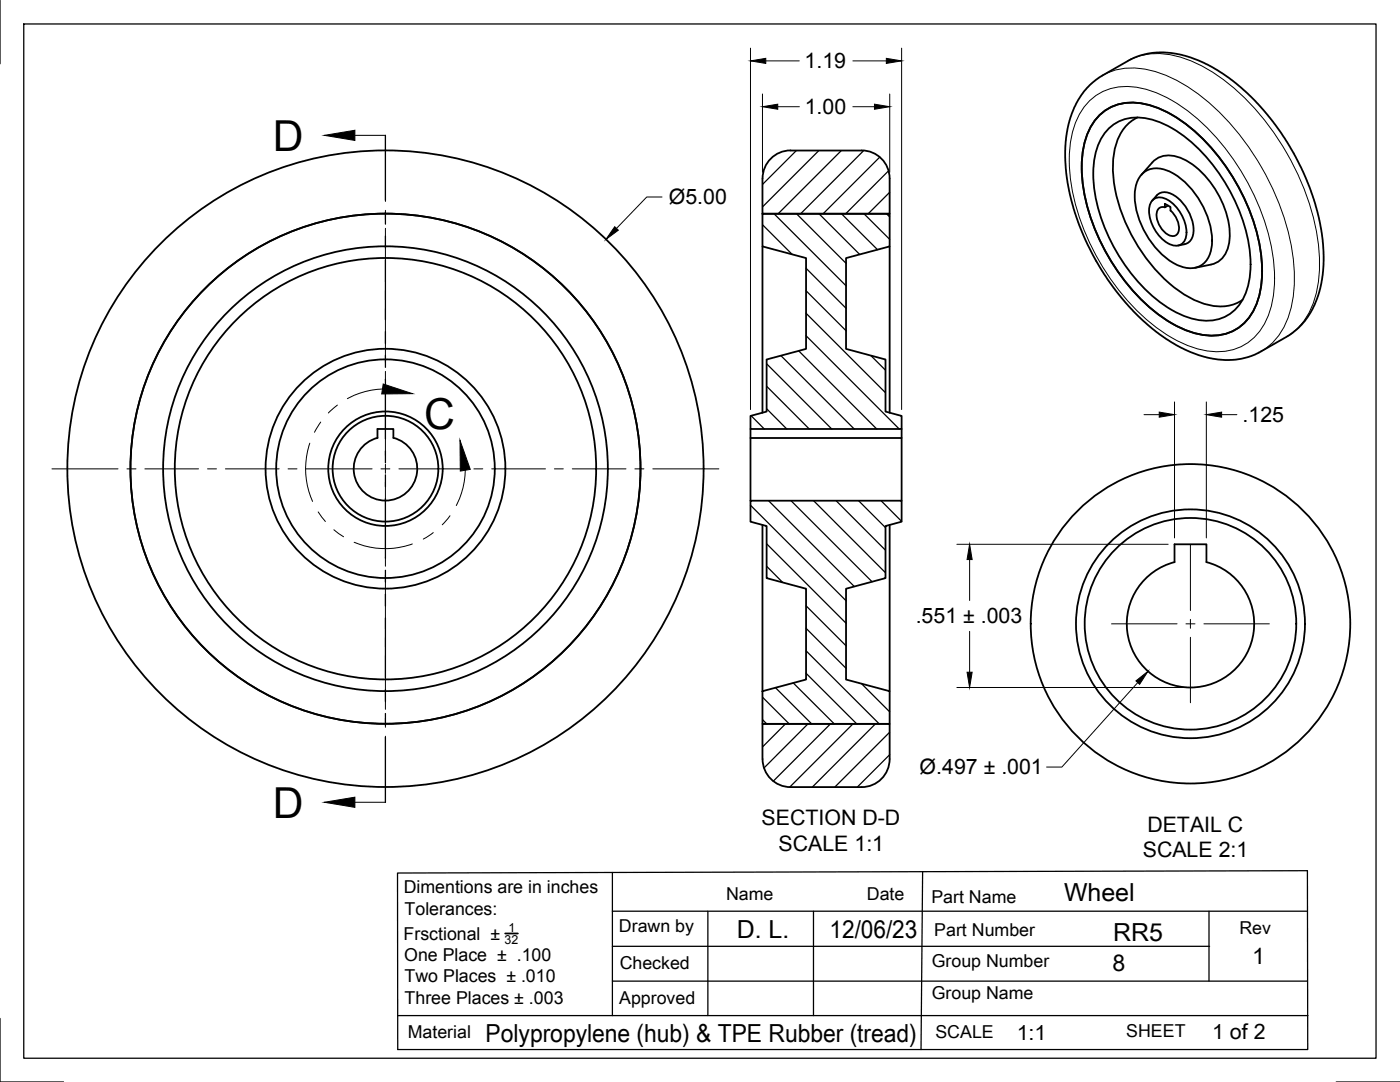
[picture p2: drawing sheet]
<svg xmlns="http://www.w3.org/2000/svg" width="279mm" height="216mm" viewBox="0 0 279 216" stroke-linecap="round" stroke-linejoin="round" font-family="sans-serif">
<g fill="none" stroke="#000" stroke-width=".36">
<path d="M217.5 17l2-1.7 5.8-3.2a15.9 15.9 0 0 1 13.9 0l2.8 1.4 3.3 2.1 2.4 1.9 2.8 2.7 2.9 3.3 2.2 3 2.4 3.8 1.7 3.3 1.6 3.7 1.2 3.5 .9 3.4 .6 3.7 .2 3-.1 3.2-.5 2.9-.7 2.5a14.1 14.1 0 0 1-6.2 7.7l-5.2 3a15.9 15.9 0 0 1-14 0l-2.8-1.4-3.3-2.1-2.4-1.9-2.8-2.7-2.9-3.3-2.2-3-2.4-3.8-1.7-3.3-1.6-3.7-1.2-3.5-.8-3.4-.6-3.7-.2-3 .1-3.2 .4-2.9 .8-2.5a15.6 15.6 0 0 1 3.6-5.8zM153.8 31.7a5.6 5.6 0 0 1 4-1.7h14.2a5.6 5.6 0 0 1 5.5 5.6v7.1h-25.3v-7.1a5.6 5.6 0 0 1 1.6-3.9zM219.2 23.3a9.7 9.7 0 0 1 9.9-2.4 27.3 27.3 0 0 1 13.4 9.6 40.6 40.6 0 0 1 9.3 21.7 17.1 17.1 0 0 1-2.4 11 9.5 9.5 0 0 1-10.7 3.3 27.3 27.3 0 0 1-13.5-9.5 40.6 40.6 0 0 1-9.3-21.8 17.1 17.1 0 0 1 2.4-10.9zM220.9 26.1a8.7 8.7 0 0 1 9.8-2 28 28 0 0 1 13.3 11.6 32.9 32.9 0 0 1 5.6 17.1 12.2 12.2 0 0 1-3.6 9.4 8.9 8.9 0 0 1-9 1.1 28 28 0 0 1-13.2-11.5 32.9 32.9 0 0 1-5.6-17.1 12.8 12.8 0 0 1 2.7-8.6zM227 23.4a9 9 0 0 0-4.7 7.1 28.2 28.2 0 0 0 4.5 18.2 27.8 27.8 0 0 0 12.7 11.6 9 9 0 0 0 8.5-.5M227.8 34.9l2.2-2.5a4.8 4.8 0 0 1 5.7-.9 17.8 17.8 0 0 1 9.1 11.2 10.2 10.2 0 0 1-.4 8.3 4.1 4.1 0 0 1-2.7 1.8l-3.2 .6M228.1 34.6a4.6 4.6 0 0 1 5-.5 16.4 16.4 0 0 1 8.7 15.1 4.4 4.4 0 0 1-6.6 3.8 16.4 16.4 0 0 1-8.7-15.1 5.4 5.4 0 0 1 1.6-3.3zM152.2 42.7h25.3v6.5l-8.7 2.3v18.1l7.9 2.1v10.4l3.2 .9v2.6h-30.1v-2.6l3.2-.9v-10.4l7.9-2.1v-18.1l-8.7-2.3zM152.2 49.2v33.2M177.5 49.2v33.2M230 40a2.75 2.75 0 0 1 3-1.6 8.1 8.1 0 0 1 5 8.8 2.11 2.11 0 0 1-1.6 1.5M230 40a2.69 2.69 0 0 1 3.7 .3 8 8 0 0 1 3 6.9 2.06 2.06 0 0 1-2.9 1.7 7.7 7.7 0 0 1-4.4-7.7z"/>
<path d="M232.5 41.4a1.4 1.4 0 0 0-1.4 .4 1.4 1.4 0 0 0-.3 1.4 4.8 4.8 0 0 0 2.8 3.8 1.37 1.37 0 0 0 1.7-1.7 5.2 5.2 0 0 0-1.7-3.3M233.1 41l-.6 .4v-.7l1.1 .6v.7M236.4 48.7l-1.3 .3M75.3 87.4v-1.8h3.2v1.8M78.5 87.4a6.4 6.4 0 0 1 3.7 9.8 6.4 6.4 0 0 1-10.5 0 6.4 6.4 0 0 1 3.7-9.8M149.8 99.9h30.1v4.2l-3.2 .9v10.4l-7.9 2.1v18.1l8.7 2.3v6.5h-25.3v-6.5l8.7-2.3v-18.1l-7.9-2.1v-10.4l-3.2-.9zM149.8 85.6v14.3M149.8 87.4h30.1v12.5M179.9 85.6v1.8M152.2 104.7v33.2M177.5 104.7v33.2M234.4 108.6h6.4v3.6a12.7 12.7 0 0 1 7.2 19.6 12.7 12.7 0 0 1-20.9-.1 12.7 12.7 0 0 1 7.3-19.5z"/>
<path d="M152.2 144.4h25.3v7.1a5.6 5.6 0 0 1-5.5 5.6h-14.2a5.6 5.6 0 0 1-5.6-5.6zM100.8 186.3h2.6"/>
<circle cx="76.9" cy="93.5" r="63.5"/>
<circle cx="76.9" cy="93.5" r="50.9"/>
<circle cx="76.9" cy="93.5" r="44.4"/>
<circle cx="76.9" cy="93.5" r="42.1"/>
<circle cx="76.9" cy="93.5" r="23.9"/>
<circle cx="76.9" cy="93.5" r="21.8"/>
<circle cx="76.9" cy="93.5" r="11.4"/>
<circle cx="76.9" cy="93.5" r="10.6"/>
<circle cx="237.6" cy="124.5" r="31.9"/>
<circle cx="237.6" cy="124.5" r="21.1"/>
<circle cx="237.6" cy="124.5" r="22.8"/>
</g>
<g fill="none" stroke="#000" stroke-width=".2">
<path d="M149.8 9.6v72.1M152.2 18.8v15.6M152.8 12.1h6.7M170.2 12.1h6.7M177.6 18.8v15.6M179.9 9.6v72.1M217.7 19.8a11.3 11.3 0 0 1 11-2 30.6 30.6 0 0 1 14.2 9.8 46.3 46.3 0 0 1 11.4 26 18 18 0 0 1-3.3 13 10.6 10.6 0 0 1-10.3 3.4 27.5 27.5 0 0 1-14.4-8.7 46.8 46.8 0 0 1-12.8-27.5 18 18 0 0 1 3.3-13zM220 15.1a14.1 14.1 0 0 1 12.5-.1 39.6 39.6 0 0 1 16.5 14.1 47.9 47.9 0 0 1 9.3 26.5 17.9 17.9 0 0 1-4.2 12.7l-1.1 1-1.3 .8M225 12.2a14.1 14.1 0 0 1 12.5-.1 39.6 39.6 0 0 1 16.5 14.1 47.9 47.9 0 0 1 9.3 26.5 17.9 17.9 0 0 1-4.2 12.7l-1.1 1-1.3 .8M70.8 27h6.1v13.2M132.1 39.3h-3l-6.1 6.3M155.2 21.3h4.3"/>
<path d="M170.2 21.3h4.3M76.9 42v1.8M76.9 45.6v10.7M76.9 58v1.8M76.3 77.6a15.9 15.9 0 0 0-7 1.9M76.9 61.6v10.7M76.9 74.1v1.8M76.9 77.7v13.2M10.4 93.6h13.2M25.3 93.6h1.8M28.9 93.6h10.7M41.4 93.6h1.8"/>
<path d="M45 93.6h10.7M57.5 93.6h1.8M61.1 93.6h13.2M61.8 88.4a15.9 15.9 0 0 0 .6 11.7M64 84.2l-1.2 2.1M67.3 80.8l-1.8 1.6M76 93.6h1.8M76.9 92.6v1.8M76.9 96.2v13.2M79.6 93.6h13.2M92.9 93.8a15.8 15.8 0 0 1-1.8 7.1M94.6 93.6h1.8"/>
<path d="M98.1 93.6h10.8M110.6 93.6h1.8M114.2 93.6h10.7M126.7 93.6h1.8M130.3 93.6h13.2M228.3 82.7h3.1M234.4 80.2v27.1M240.7 80.2v27.1M243.8 82.7h3M63.5 102.2l1.4 1.9M66.6 105.7l2 1.4M70.7 108.2a16 16 0 0 0 11.6 .3"/>
<path d="M76.9 111.2v1.8M76.9 114.8v10.7M86.5 106.3l-2 1.3M89.8 102.9l-1.5 1.8M191 108.6h42.1M193.5 111.7v8.1M237.6 108.7v13.1M76.9 127.3v1.8M76.9 130.8v10.7M191 137.2h45.3M193.5 126v8.1M221.8 124.5h13.1"/>
<path d="M227.1 136.2l-15.2 16.9h-3M236.7 124.5h1.8M237.6 123.6v1.8M237.6 127.2v13M240.3 124.5h13M76.9 143.3v1.8M76.9 146.9v13.2h-6.1"/>
</g>
<g fill="none" stroke="#000" stroke-width=".25">
<path d="M0 0v12.7M4.7 4.8h269.9v206.4h-269.9zM76.9 27v13M158.9 30.1l-6.7 6.7M163.4 30.1l-11.2 11.2M167.9 30.1l-12.6 12.6M172.4 30.1l-12.6 12.6M175.6 31.4l-11.3 11.3M177.3 34.1l-8.5 8.6M177.6 38.4l-4.4 4.3M76.9 42.4v2.3M76.9 47.1v2.4"/>
<path d="M76.9 51.9v11.9M152.2 44.8l5.9 6M154.5 42.7l14.3 14.3M159 42.7l9.8 9.8M160.9 58l7.9 8M160.9 53.5l7.9 8M163.5 42.7l8.1 8.1M168 42.7l7.1 7.1M172.4 42.7l5.2 5.1M176.9 42.7l.7 .6M76.9 66.2v2.3M76.9 70.9v2.4"/>
<path d="M76.9 75.7v11.9M153 77.1l8.5 8.5M153 72.6l13 13M155.9 71l14.6 14.6M159.4 70l15.6 15.6M160.9 67l18.6 18.6M160.9 62.5l15.8 15.9M173.8 71l2.9 2.9M76.9 90v2.4M76.9 94.7v2.4M76.9 99.5v11.9M149.9 83l2.6 2.6"/>
<path d="M153 81.6l4 4M153.4 99.9l17.1 17.1M157.8 99.9l16.2 16.2M162.3 99.9l14.4 14.4M166.8 99.9l9.9 9.9M171.3 99.9l5.4 5.4M175.8 99.9l4.1 4.1M76.9 113.8v2.4M76.9 118.6v2.3M149.8 100.8l19 19.1M153 113l3.2 3.2M153 108.5l15.8 15.9"/>
<path d="M76.9 123.3v11.9M76.9 137.6v2.4M152.2 139.1l5.3 5.3M154.8 137.2l7.2 7.2M158.3 136.3l8.2 8.1M160.9 134.3l10.1 10.1M160.9 129.9l14.6 14.5M160.9 125.4l7.9 8M160.9 120.9l7.9 8M171.9 136.4l5.7 5.6M76.9 142.4v2.3M76.9 147.1v13"/>
<path d="M152.2 143.6l.8 .8M152.3 144.4l-.1 .1M156.8 144.4l-4.6 4.7M161.3 144.4l-8.8 8.8M165.8 144.4l-11.5 11.5M170.2 144.4l-12.6 12.6M174.7 144.4l-12.6 12.6M177.6 146.1l-11 10.9M177.6 150.6l-6.5 6.4M79.3 174.2l181.6-.5 .1 35.7h-181.6zM122.2 174.1v28.5M184.1 173.9l-.3 35.5"/>
<path d="M122.2 188.8h119.2M122.2 181.8h138.6M122.2 195.8h138.6M141.3 181.8v20.8M162.3 181.8v20.8M241.3 181.8v14M0 203.2v12.7h12.7M79.4 202.6h181.6M266.7 215.9h12.7"/>
</g>
<g fill="#000" stroke="#000" stroke-width=".2">
<path d="M149.8 12.1l3-.5v1.1zM176.9 11.6l3 .5-3 .6zM64.7 27l6.1-1v2zM152.2 21.3l3-.5v1zM174.5 20.8l3.1 .5-3.1 .5zM122.7 45.2l.7 .7-2.5 1.9zM76.5 76.6l5.8 1.9-6.1 .1zM91.8 87.9l2.1 5.8-2 .3zM231.4 82.2l3 .5-3 .5zM240.7 82.7l3.1-.5v1zM193.5 108.6l.5 3.1h-1zM193 134.1h1l-.5 3.1z"/>
<path d="M226.7 135.9l2.4-2-1.7 2.6zM64.7 160.1l6.1-1v2z"/>
</g>
<g font-size="8.5">
<text x="54.5" y="30.1">D</text>
<text x="84.6" y="85.7">C</text>
<text x="54.5" y="163.1">D</text>
</g>
<g font-size="5">
<text x="212.4" y="179.9">Wheel</text>
<text x="147" y="187.1">D. L.</text>
<text x="165.6" y="187.1">12/06/23</text>
<text x="222.1" y="187.8">RR5</text>
<text x="96.9" y="208">Polypropylene (hub) &amp; TPE Rubber (tread)</text>
</g>
<g font-size="4.6">
<text x="222" y="193.8">8</text>
<text x="249.9" y="192.3">1</text>
</g>
<g font-size="4.3">
<text x="160.6" y="13.7">1.19</text>
<text x="160.6" y="22.8">1.00</text>
<text x="133.5" y="40.8">Ø5.00</text>
<text x="248" y="84.2">.125</text>
<text x="182.8" y="124.4">.551 ± .003</text>
<text x="183.5" y="154.5">Ø.497 ± .001</text>
<text x="152" y="164.7">SECTION D-D</text>
<text x="229" y="165.9">DETAIL C</text>
<text x="155.4" y="169.8">SCALE 1:1</text>
<text x="228.1" y="171.1">SCALE 2:1</text>
<text x="202.9" y="207.5">1:1</text>
<text x="241.9" y="207.2">1 of 2</text>
</g>
<g font-size="3.5">
<text x="80.6" y="178.2">Dimentions are in inches</text>
<text x="144.9" y="179.7">Name</text>
<text x="173" y="179.6">Date</text>
<text x="80.8" y="182.5">Tolerances:</text>
<text x="123.5" y="186">Drawn by</text>
<text x="185.9" y="180.1">Part Name</text>
<text x="80.5" y="187.5">Frsctional ±</text>
<text x="80.7" y="191.8">One Place ± .100</text>
<text x="186.5" y="186.8">Part Number</text>
<text x="247.4" y="186.4">Rev</text>
<text x="80.8" y="196">Two Places ± .010</text>
<text x="123.7" y="193.3">Checked</text>
<text x="185.9" y="193">Group Number</text>
<text x="80.8" y="200.3">Three Places ± .003</text>
<text x="123.6" y="200.3">Approved</text>
<text x="185.9" y="199.4">Group Name</text>
<text x="81.4" y="207.1">Material</text>
<text x="186.7" y="207.2">SCALE</text>
<text x="224.8" y="206.9">SHEET</text>
</g>
<g font-size="2.5">
<text x="101.5" y="186">1</text>
<text x="100.7" y="188.4">32</text>
</g>
</svg>
